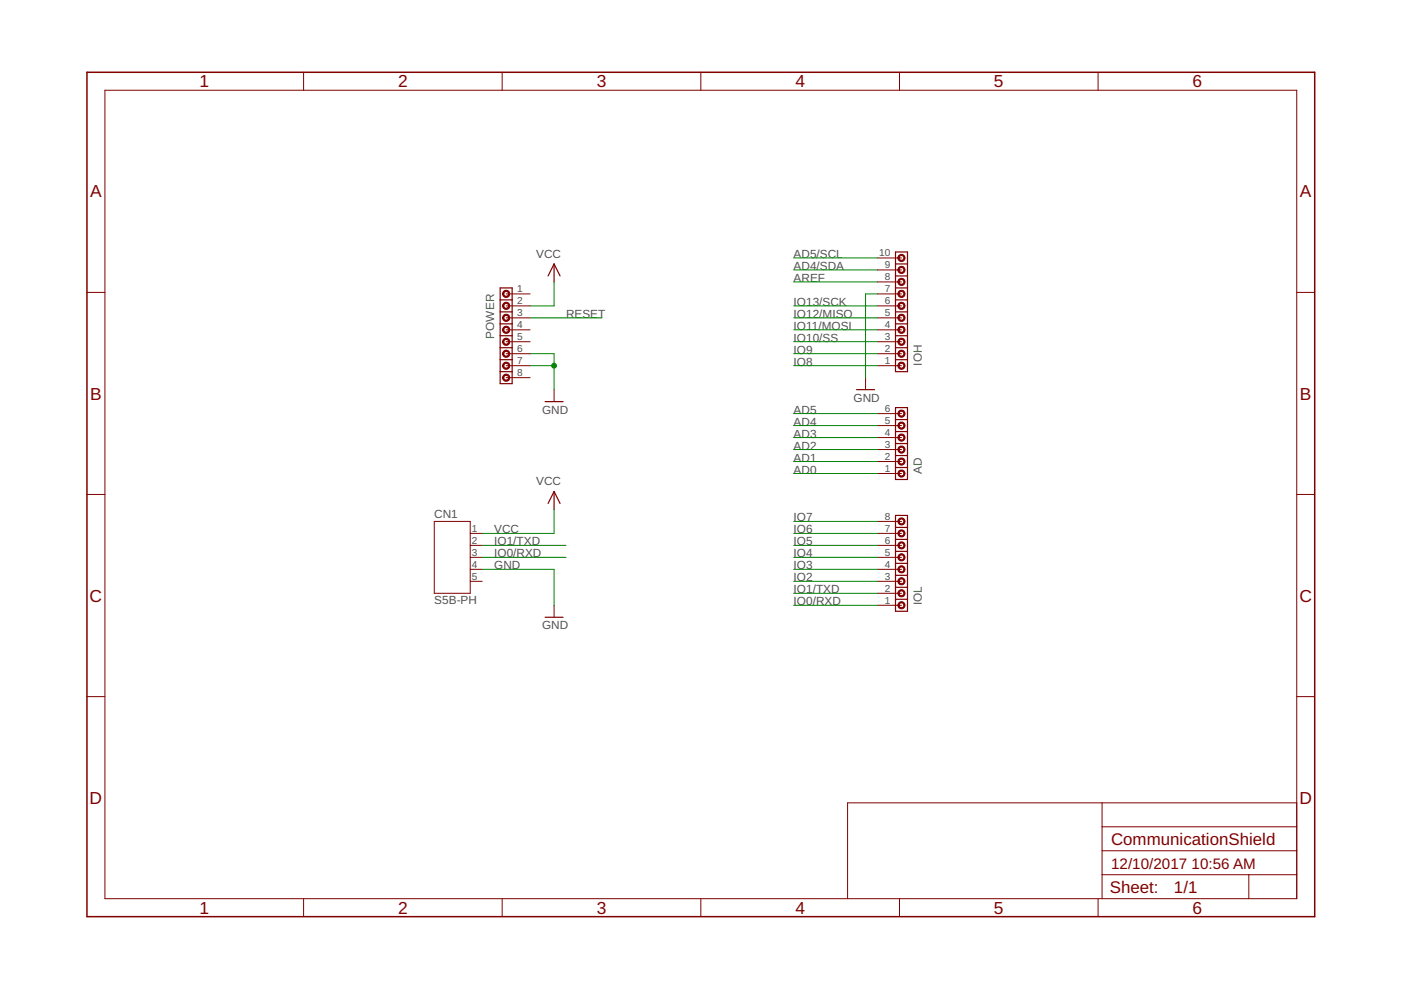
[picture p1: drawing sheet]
<?xml version="1.0" encoding="utf-8"?>
<!DOCTYPE eagle SYSTEM "eagle.dtd">
<!--
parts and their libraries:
jst: Copyright (C) 2016, Naoya Imai
-->
<eagle version="8.3.1">
<drawing>
<settings>
<setting alwaysvectorfont="no"/>
<setting keepoldvectorfont="yes"/>
<setting verticaltext="up"/>
</settings>
<grid distance="0.1" unitdist="inch" unit="inch" style="lines" multiple="1" display="no" altdistance="0.01" altunitdist="inch" altunit="inch"/>
<schematic>
<libraries>
<library name="frames">
<symbols>
<symbol name="A4L-LOC">
<wire x1="256.54" y1="3.81" x2="256.54" y2="8.89" width="0.1016" layer="94"/>
<wire x1="256.54" y1="8.89" x2="256.54" y2="13.97" width="0.1016" layer="94"/>
<wire x1="256.54" y1="13.97" x2="256.54" y2="19.05" width="0.1016" layer="94"/>
<wire x1="256.54" y1="19.05" x2="256.54" y2="24.13" width="0.1016" layer="94"/>
<wire x1="161.29" y1="3.81" x2="161.29" y2="24.13" width="0.1016" layer="94"/>
<wire x1="161.29" y1="24.13" x2="215.265" y2="24.13" width="0.1016" layer="94"/>
<wire x1="215.265" y1="24.13" x2="256.54" y2="24.13" width="0.1016" layer="94"/>
<wire x1="246.38" y1="3.81" x2="246.38" y2="8.89" width="0.1016" layer="94"/>
<wire x1="246.38" y1="8.89" x2="256.54" y2="8.89" width="0.1016" layer="94"/>
<wire x1="246.38" y1="8.89" x2="215.265" y2="8.89" width="0.1016" layer="94"/>
<wire x1="215.265" y1="8.89" x2="215.265" y2="3.81" width="0.1016" layer="94"/>
<wire x1="215.265" y1="8.89" x2="215.265" y2="13.97" width="0.1016" layer="94"/>
<wire x1="215.265" y1="13.97" x2="256.54" y2="13.97" width="0.1016" layer="94"/>
<wire x1="215.265" y1="13.97" x2="215.265" y2="19.05" width="0.1016" layer="94"/>
<wire x1="215.265" y1="19.05" x2="256.54" y2="19.05" width="0.1016" layer="94"/>
<wire x1="215.265" y1="19.05" x2="215.265" y2="24.13" width="0.1016" layer="94"/>
<text x="217.17" y="15.24" size="2.54" layer="94">&gt;DRAWING_NAME</text>
<text x="217.17" y="10.16" size="2.286" layer="94">&gt;LAST_DATE_TIME</text>
<text x="230.505" y="5.08" size="2.54" layer="94">&gt;SHEET</text>
<text x="216.916" y="4.953" size="2.54" layer="94">Sheet:</text>
<frame x1="0" y1="0" x2="260.35" y2="179.07" columns="6" rows="4" layer="94"/>
</symbol>
</symbols>
<devicesets>
<deviceset name="A4L-LOC" prefix="FRAME" uservalue="yes">
<gates>
<gate name="G$1" symbol="A4L-LOC" x="0" y="0"/>
</gates>
<devices>
<device name="">
<technologies>
<technology name=""/>
</technologies>
</device>
</devices>
</deviceset>
</devicesets>
</library>
<library name="supply">
<symbols>
<symbol name="GND">
<wire x1="-1.905" y1="0" x2="1.905" y2="0" width="0.254" layer="94"/>
<pin name="GND" x="0" y="2.54" visible="off" length="short" direction="sup" rot="R270"/>
<text x="-2.54" y="-2.54" size="1.778" layer="96">&gt;VALUE</text>
</symbol>
<symbol name="VCC">
<wire x1="0" y1="0" x2="0" y2="3.81" width="0.254" layer="94"/>
<wire x1="-1.27" y1="1.27" x2="0" y2="3.81" width="0.254" layer="94"/>
<wire x1="0" y1="3.81" x2="1.27" y2="1.27" width="0.254" layer="94"/>
<text x="-3.81" y="5.08" size="1.778" layer="96">&gt;VALUE</text>
<pin name="VCC" x="0" y="0" visible="off" length="point" direction="sup"/>
</symbol>
</symbols>
<devicesets>
<deviceset name="GND" prefix="GND">
<gates>
<gate name="1" symbol="GND" x="0" y="0"/>
</gates>
<devices>
<device name="">
<technologies>
<technology name=""/>
</technologies>
</device>
</devices>
</deviceset>
<deviceset name="VCC">
<gates>
<gate name="G$1" symbol="VCC" x="0" y="0"/>
</gates>
<devices>
<device name="">
<technologies>
<technology name=""/>
</technologies>
</device>
</devices>
</deviceset>
</devicesets>
</library>
<library name="misc">
<symbols>
<symbol name="PINHD-1X8">
<circle x="0" y="0" radius="0.635" width="0.254" layer="94"/>
<pin name="1" x="-5.08" y="0" visible="pad" length="middle" direction="pas"/>
<wire x1="-1.27" y1="1.27" x2="1.27" y2="1.27" width="0.254" layer="94"/>
<wire x1="1.27" y1="1.27" x2="1.27" y2="-1.27" width="0.254" layer="94"/>
<wire x1="-1.27" y1="1.27" x2="-1.27" y2="-1.27" width="0.254" layer="94"/>
<circle x="0" y="-2.54" radius="0.635" width="0.254" layer="94"/>
<pin name="2" x="-5.08" y="-2.54" visible="pad" length="middle" direction="pas"/>
<wire x1="-1.27" y1="-1.27" x2="1.27" y2="-1.27" width="0.254" layer="94"/>
<wire x1="1.27" y1="-1.27" x2="1.27" y2="-3.81" width="0.254" layer="94"/>
<wire x1="-1.27" y1="-1.27" x2="-1.27" y2="-3.81" width="0.254" layer="94"/>
<circle x="0" y="-5.08" radius="0.635" width="0.254" layer="94"/>
<pin name="3" x="-5.08" y="-5.08" visible="pad" length="middle" direction="pas"/>
<wire x1="-1.27" y1="-3.81" x2="1.27" y2="-3.81" width="0.254" layer="94"/>
<wire x1="1.27" y1="-3.81" x2="1.27" y2="-6.35" width="0.254" layer="94"/>
<wire x1="-1.27" y1="-3.81" x2="-1.27" y2="-6.35" width="0.254" layer="94"/>
<circle x="0" y="-7.62" radius="0.635" width="0.254" layer="94"/>
<pin name="4" x="-5.08" y="-7.62" visible="pad" length="middle" direction="pas"/>
<wire x1="-1.27" y1="-6.35" x2="1.27" y2="-6.35" width="0.254" layer="94"/>
<wire x1="1.27" y1="-6.35" x2="1.27" y2="-8.89" width="0.254" layer="94"/>
<wire x1="-1.27" y1="-6.35" x2="-1.27" y2="-8.89" width="0.254" layer="94"/>
<circle x="0" y="-10.16" radius="0.635" width="0.254" layer="94"/>
<pin name="5" x="-5.08" y="-10.16" visible="pad" length="middle" direction="pas"/>
<wire x1="-1.27" y1="-8.89" x2="1.27" y2="-8.89" width="0.254" layer="94"/>
<wire x1="1.27" y1="-8.89" x2="1.27" y2="-11.43" width="0.254" layer="94"/>
<wire x1="-1.27" y1="-8.89" x2="-1.27" y2="-11.43" width="0.254" layer="94"/>
<circle x="0" y="-12.7" radius="0.635" width="0.254" layer="94"/>
<pin name="6" x="-5.08" y="-12.7" visible="pad" length="middle" direction="pas"/>
<wire x1="-1.27" y1="-11.43" x2="1.27" y2="-11.43" width="0.254" layer="94"/>
<wire x1="1.27" y1="-11.43" x2="1.27" y2="-13.97" width="0.254" layer="94"/>
<wire x1="-1.27" y1="-11.43" x2="-1.27" y2="-13.97" width="0.254" layer="94"/>
<circle x="0" y="-15.24" radius="0.635" width="0.254" layer="94"/>
<pin name="7" x="-5.08" y="-15.24" visible="pad" length="middle" direction="pas"/>
<wire x1="-1.27" y1="-13.97" x2="1.27" y2="-13.97" width="0.254" layer="94"/>
<wire x1="1.27" y1="-13.97" x2="1.27" y2="-16.51" width="0.254" layer="94"/>
<wire x1="-1.27" y1="-13.97" x2="-1.27" y2="-16.51" width="0.254" layer="94"/>
<circle x="0" y="-17.78" radius="0.635" width="0.254" layer="94"/>
<pin name="8" x="-5.08" y="-17.78" visible="pad" length="middle" direction="pas"/>
<wire x1="-1.27" y1="-16.51" x2="1.27" y2="-16.51" width="0.254" layer="94"/>
<wire x1="1.27" y1="-16.51" x2="1.27" y2="-19.05" width="0.254" layer="94"/>
<wire x1="-1.27" y1="-16.51" x2="-1.27" y2="-19.05" width="0.254" layer="94"/>
<wire x1="-1.27" y1="-19.05" x2="1.27" y2="-19.05" width="0.254" layer="94"/>
<text x="2.54" y="0" size="1.778" layer="95" rot="R270">&gt;NAME</text>
</symbol>
<symbol name="PINHD-1X10">
<circle x="0" y="0" radius="0.635" width="0.254" layer="94"/>
<pin name="1" x="-5.08" y="0" visible="pad" length="middle" direction="pas"/>
<wire x1="-1.27" y1="1.27" x2="1.27" y2="1.27" width="0.254" layer="94"/>
<wire x1="1.27" y1="1.27" x2="1.27" y2="-1.27" width="0.254" layer="94"/>
<wire x1="-1.27" y1="1.27" x2="-1.27" y2="-1.27" width="0.254" layer="94"/>
<circle x="0" y="-2.54" radius="0.635" width="0.254" layer="94"/>
<pin name="2" x="-5.08" y="-2.54" visible="pad" length="middle" direction="pas"/>
<wire x1="-1.27" y1="-1.27" x2="1.27" y2="-1.27" width="0.254" layer="94"/>
<wire x1="1.27" y1="-1.27" x2="1.27" y2="-3.81" width="0.254" layer="94"/>
<wire x1="-1.27" y1="-1.27" x2="-1.27" y2="-3.81" width="0.254" layer="94"/>
<circle x="0" y="-5.08" radius="0.635" width="0.254" layer="94"/>
<pin name="3" x="-5.08" y="-5.08" visible="pad" length="middle" direction="pas"/>
<wire x1="-1.27" y1="-3.81" x2="1.27" y2="-3.81" width="0.254" layer="94"/>
<wire x1="1.27" y1="-3.81" x2="1.27" y2="-6.35" width="0.254" layer="94"/>
<wire x1="-1.27" y1="-3.81" x2="-1.27" y2="-6.35" width="0.254" layer="94"/>
<circle x="0" y="-7.62" radius="0.635" width="0.254" layer="94"/>
<pin name="4" x="-5.08" y="-7.62" visible="pad" length="middle" direction="pas"/>
<wire x1="-1.27" y1="-6.35" x2="1.27" y2="-6.35" width="0.254" layer="94"/>
<wire x1="1.27" y1="-6.35" x2="1.27" y2="-8.89" width="0.254" layer="94"/>
<wire x1="-1.27" y1="-6.35" x2="-1.27" y2="-8.89" width="0.254" layer="94"/>
<circle x="0" y="-10.16" radius="0.635" width="0.254" layer="94"/>
<pin name="5" x="-5.08" y="-10.16" visible="pad" length="middle" direction="pas"/>
<wire x1="-1.27" y1="-8.89" x2="1.27" y2="-8.89" width="0.254" layer="94"/>
<wire x1="1.27" y1="-8.89" x2="1.27" y2="-11.43" width="0.254" layer="94"/>
<wire x1="-1.27" y1="-8.89" x2="-1.27" y2="-11.43" width="0.254" layer="94"/>
<circle x="0" y="-12.7" radius="0.635" width="0.254" layer="94"/>
<pin name="6" x="-5.08" y="-12.7" visible="pad" length="middle" direction="pas"/>
<wire x1="-1.27" y1="-11.43" x2="1.27" y2="-11.43" width="0.254" layer="94"/>
<wire x1="1.27" y1="-11.43" x2="1.27" y2="-13.97" width="0.254" layer="94"/>
<wire x1="-1.27" y1="-11.43" x2="-1.27" y2="-13.97" width="0.254" layer="94"/>
<circle x="0" y="-15.24" radius="0.635" width="0.254" layer="94"/>
<pin name="7" x="-5.08" y="-15.24" visible="pad" length="middle" direction="pas"/>
<wire x1="-1.27" y1="-13.97" x2="1.27" y2="-13.97" width="0.254" layer="94"/>
<wire x1="1.27" y1="-13.97" x2="1.27" y2="-16.51" width="0.254" layer="94"/>
<wire x1="-1.27" y1="-13.97" x2="-1.27" y2="-16.51" width="0.254" layer="94"/>
<circle x="0" y="-17.78" radius="0.635" width="0.254" layer="94"/>
<pin name="8" x="-5.08" y="-17.78" visible="pad" length="middle" direction="pas"/>
<wire x1="-1.27" y1="-16.51" x2="1.27" y2="-16.51" width="0.254" layer="94"/>
<wire x1="1.27" y1="-16.51" x2="1.27" y2="-19.05" width="0.254" layer="94"/>
<wire x1="1.27" y1="-19.05" x2="1.27" y2="-21.59" width="0.254" layer="94"/>
<wire x1="1.27" y1="-21.59" x2="1.27" y2="-24.13" width="0.254" layer="94"/>
<wire x1="-1.27" y1="-16.51" x2="-1.27" y2="-19.05" width="0.254" layer="94"/>
<wire x1="-1.27" y1="-19.05" x2="-1.27" y2="-21.59" width="0.254" layer="94"/>
<wire x1="-1.27" y1="-21.59" x2="-1.27" y2="-24.13" width="0.254" layer="94"/>
<text x="2.54" y="0" size="1.778" layer="95" rot="R270">&gt;NAME</text>
<pin name="9" x="-5.08" y="-20.32" visible="pad" length="middle" direction="pas"/>
<pin name="10" x="-5.08" y="-22.86" visible="pad" length="middle" direction="pas"/>
<circle x="0" y="-20.32" radius="0.635" width="0.254" layer="94"/>
<circle x="0" y="-22.86" radius="0.635" width="0.254" layer="94"/>
<wire x1="-1.27" y1="-19.05" x2="1.27" y2="-19.05" width="0.254" layer="94"/>
<wire x1="-1.27" y1="-21.59" x2="1.27" y2="-21.59" width="0.254" layer="94"/>
<wire x1="-1.27" y1="-24.13" x2="1.27" y2="-24.13" width="0.254" layer="94"/>
</symbol>
<symbol name="PINHD-1X6">
<circle x="0" y="0" radius="0.635" width="0.254" layer="94"/>
<pin name="1" x="-5.08" y="0" visible="pad" length="middle" direction="pas"/>
<wire x1="-1.27" y1="1.27" x2="1.27" y2="1.27" width="0.254" layer="94"/>
<wire x1="1.27" y1="1.27" x2="1.27" y2="-1.27" width="0.254" layer="94"/>
<wire x1="-1.27" y1="1.27" x2="-1.27" y2="-1.27" width="0.254" layer="94"/>
<circle x="0" y="-2.54" radius="0.635" width="0.254" layer="94"/>
<pin name="2" x="-5.08" y="-2.54" visible="pad" length="middle" direction="pas"/>
<wire x1="-1.27" y1="-1.27" x2="1.27" y2="-1.27" width="0.254" layer="94"/>
<wire x1="1.27" y1="-1.27" x2="1.27" y2="-3.81" width="0.254" layer="94"/>
<wire x1="-1.27" y1="-1.27" x2="-1.27" y2="-3.81" width="0.254" layer="94"/>
<circle x="0" y="-5.08" radius="0.635" width="0.254" layer="94"/>
<pin name="3" x="-5.08" y="-5.08" visible="pad" length="middle" direction="pas"/>
<wire x1="-1.27" y1="-3.81" x2="1.27" y2="-3.81" width="0.254" layer="94"/>
<wire x1="1.27" y1="-3.81" x2="1.27" y2="-6.35" width="0.254" layer="94"/>
<wire x1="-1.27" y1="-3.81" x2="-1.27" y2="-6.35" width="0.254" layer="94"/>
<circle x="0" y="-7.62" radius="0.635" width="0.254" layer="94"/>
<pin name="4" x="-5.08" y="-7.62" visible="pad" length="middle" direction="pas"/>
<wire x1="-1.27" y1="-6.35" x2="1.27" y2="-6.35" width="0.254" layer="94"/>
<wire x1="1.27" y1="-6.35" x2="1.27" y2="-8.89" width="0.254" layer="94"/>
<wire x1="-1.27" y1="-6.35" x2="-1.27" y2="-8.89" width="0.254" layer="94"/>
<circle x="0" y="-10.16" radius="0.635" width="0.254" layer="94"/>
<pin name="5" x="-5.08" y="-10.16" visible="pad" length="middle" direction="pas"/>
<wire x1="-1.27" y1="-8.89" x2="1.27" y2="-8.89" width="0.254" layer="94"/>
<wire x1="1.27" y1="-8.89" x2="1.27" y2="-11.43" width="0.254" layer="94"/>
<wire x1="-1.27" y1="-8.89" x2="-1.27" y2="-11.43" width="0.254" layer="94"/>
<circle x="0" y="-12.7" radius="0.635" width="0.254" layer="94"/>
<pin name="6" x="-5.08" y="-12.7" visible="pad" length="middle" direction="pas"/>
<wire x1="-1.27" y1="-11.43" x2="1.27" y2="-11.43" width="0.254" layer="94"/>
<wire x1="1.27" y1="-11.43" x2="1.27" y2="-13.97" width="0.254" layer="94"/>
<wire x1="-1.27" y1="-11.43" x2="-1.27" y2="-13.97" width="0.254" layer="94"/>
<wire x1="-1.27" y1="-13.97" x2="1.27" y2="-13.97" width="0.254" layer="94"/>
<text x="2.54" y="0" size="1.778" layer="95" rot="R270">&gt;NAME</text>
</symbol>
</symbols>
<devicesets>
<deviceset name="PINHD-1X8" prefix="JP">
<gates>
<gate name="G$1" symbol="PINHD-1X8" x="0" y="0"/>
</gates>
<devices>
<device name="" package="PINHD-1X8">
<connects>
<connect gate="G$1" pin="1" pad="1"/>
<connect gate="G$1" pin="2" pad="2"/>
<connect gate="G$1" pin="3" pad="3"/>
<connect gate="G$1" pin="4" pad="4"/>
<connect gate="G$1" pin="5" pad="5"/>
<connect gate="G$1" pin="6" pad="6"/>
<connect gate="G$1" pin="7" pad="7"/>
<connect gate="G$1" pin="8" pad="8"/>
</connects>
<technologies>
<technology name=""/>
</technologies>
</device>
</devices>
</deviceset>
<deviceset name="PINHD-1X10" prefix="JP">
<gates>
<gate name="G$1" symbol="PINHD-1X10" x="0" y="0"/>
</gates>
<devices>
<device name="" package="PINHD-1X10">
<connects>
<connect gate="G$1" pin="1" pad="1"/>
<connect gate="G$1" pin="10" pad="10"/>
<connect gate="G$1" pin="2" pad="2"/>
<connect gate="G$1" pin="3" pad="3"/>
<connect gate="G$1" pin="4" pad="4"/>
<connect gate="G$1" pin="5" pad="5"/>
<connect gate="G$1" pin="6" pad="6"/>
<connect gate="G$1" pin="7" pad="7"/>
<connect gate="G$1" pin="8" pad="8"/>
<connect gate="G$1" pin="9" pad="9"/>
</connects>
<technologies>
<technology name=""/>
</technologies>
</device>
</devices>
</deviceset>
<deviceset name="PINHD-1X6" prefix="JP">
<gates>
<gate name="G$1" symbol="PINHD-1X6" x="0" y="0"/>
</gates>
<devices>
<device name="" package="PINHD-1X6">
<connects>
<connect gate="G$1" pin="1" pad="1"/>
<connect gate="G$1" pin="2" pad="2"/>
<connect gate="G$1" pin="3" pad="3"/>
<connect gate="G$1" pin="4" pad="4"/>
<connect gate="G$1" pin="5" pad="5"/>
<connect gate="G$1" pin="6" pad="6"/>
</connects>
<technologies>
<technology name=""/>
</technologies>
</device>
</devices>
</deviceset>
</devicesets>
</library>
<library name="jst">
<symbols>
<symbol name="CON05">
<wire x1="-2.54" y1="5.08" x2="-2.54" y2="-10.16" width="0.1524" layer="94"/>
<wire x1="-2.54" y1="-10.16" x2="5.08" y2="-10.16" width="0.1524" layer="94"/>
<wire x1="5.08" y1="-10.16" x2="5.08" y2="5.08" width="0.1524" layer="94"/>
<wire x1="5.08" y1="5.08" x2="-2.54" y2="5.08" width="0.1524" layer="94"/>
<text x="-2.54" y="5.842" size="1.778" layer="95">&gt;NAME</text>
<text x="-2.54" y="-12.446" size="1.778" layer="96">&gt;VALUE</text>
<pin name="3" x="7.62" y="-2.54" visible="pad" length="short" direction="pas" rot="R180"/>
<pin name="2" x="7.62" y="0" visible="pad" length="short" direction="pas" rot="R180"/>
<pin name="1" x="7.62" y="2.54" visible="pad" length="short" direction="pas" rot="R180"/>
<pin name="4" x="7.62" y="-5.08" visible="pad" length="short" direction="pas" rot="R180"/>
<pin name="5" x="7.62" y="-7.62" visible="pad" length="short" direction="pas" rot="R180"/>
</symbol>
</symbols>
<devicesets>
<deviceset name="S5B-PH" prefix="CN">
<gates>
<gate name="G$1" symbol="CON05" x="0" y="2.54"/>
</gates>
<devices>
<device name="" package="S5B-PH">
<connects>
<connect gate="G$1" pin="1" pad="1"/>
<connect gate="G$1" pin="2" pad="2"/>
<connect gate="G$1" pin="3" pad="3"/>
<connect gate="G$1" pin="4" pad="4"/>
<connect gate="G$1" pin="5" pad="5"/>
</connects>
<technologies>
<technology name=""/>
</technologies>
</device>
</devices>
</deviceset>
</devicesets>
</library>
</libraries>
<attributes>
</attributes>
<variantdefs>
</variantdefs>
<classes>
<class number="0" name="default" width="0" drill="0">
</class>
</classes>
<parts>
<part name="FRAME1" library="frames" deviceset="A4L-LOC" device=""/>
<part name="U$2" library="supply" deviceset="VCC" device=""/>
<part name="GND18" library="supply" deviceset="GND" device=""/>
<part name="CN1" library="jst" deviceset="S5B-PH" device=""/>
<part name="POWER" library="misc" deviceset="PINHD-1X8" device=""/>
<part name="IOH" library="misc" deviceset="PINHD-1X10" device=""/>
<part name="AD" library="misc" deviceset="PINHD-1X6" device=""/>
<part name="IOL" library="misc" deviceset="PINHD-1X8" device=""/>
<part name="GND2" library="supply" deviceset="GND" device=""/>
<part name="GND4" library="supply" deviceset="GND" device=""/>
<part name="U$1" library="supply" deviceset="VCC" device=""/>
</parts>
<sheets>
<sheet>
<plain>
</plain>
<instances>
<instance part="FRAME1" gate="G$1" x="0" y="0"/>
<instance part="U$2" gate="G$1" x="99.06" y="86.36"/>
<instance part="GND18" gate="1" x="99.06" y="63.5"/>
<instance part="CN1" gate="G$1" x="76.2" y="78.74"/>
<instance part="POWER" gate="G$1" x="88.9" y="132.08" rot="MR0"/>
<instance part="IOH" gate="G$1" x="172.72" y="116.84" rot="MR180"/>
<instance part="AD" gate="G$1" x="172.72" y="93.98" rot="MR180"/>
<instance part="IOL" gate="G$1" x="172.72" y="66.04" rot="MR180"/>
<instance part="GND2" gate="1" x="165.1" y="111.76"/>
<instance part="GND4" gate="1" x="99.06" y="109.22"/>
<instance part="U$1" gate="G$1" x="99.06" y="134.62"/>
</instances>
<busses>
</busses>
<nets>
<net name="GND" class="0">
<segment>
<pinref part="GND18" gate="1" pin="GND"/>
<wire x1="99.06" y1="73.66" x2="99.06" y2="66.04" width="0.1524" layer="91"/>
<pinref part="CN1" gate="G$1" pin="4"/>
<wire x1="83.82" y1="73.66" x2="99.06" y2="73.66" width="0.1524" layer="91"/>
<label x="86.36" y="73.66" size="1.778" layer="95"/>
</segment>
<segment>
<pinref part="IOH" gate="G$1" pin="7"/>
<pinref part="GND2" gate="1" pin="GND"/>
<wire x1="167.64" y1="132.08" x2="165.1" y2="132.08" width="0.1524" layer="91"/>
<wire x1="165.1" y1="132.08" x2="165.1" y2="114.3" width="0.1524" layer="91"/>
</segment>
<segment>
<pinref part="POWER" gate="G$1" pin="7"/>
<pinref part="GND4" gate="1" pin="GND"/>
<wire x1="93.98" y1="116.84" x2="99.06" y2="116.84" width="0.1524" layer="91"/>
<wire x1="99.06" y1="116.84" x2="99.06" y2="111.76" width="0.1524" layer="91"/>
<pinref part="POWER" gate="G$1" pin="6"/>
<wire x1="93.98" y1="119.38" x2="99.06" y2="119.38" width="0.1524" layer="91"/>
<wire x1="99.06" y1="119.38" x2="99.06" y2="116.84" width="0.1524" layer="91"/>
<junction x="99.06" y="116.84"/>
</segment>
</net>
<net name="IO11/MOSI" class="0">
<segment>
<pinref part="IOH" gate="G$1" pin="4"/>
<wire x1="167.64" y1="124.46" x2="149.86" y2="124.46" width="0.1524" layer="91"/>
<label x="149.86" y="124.46" size="1.778" layer="95"/>
</segment>
</net>
<net name="IO13/SCK" class="0">
<segment>
<pinref part="IOH" gate="G$1" pin="6"/>
<wire x1="167.64" y1="129.54" x2="149.86" y2="129.54" width="0.1524" layer="91"/>
<label x="149.86" y="129.54" size="1.778" layer="95"/>
</segment>
</net>
<net name="IO12/MISO" class="0">
<segment>
<pinref part="IOH" gate="G$1" pin="5"/>
<wire x1="167.64" y1="127" x2="149.86" y2="127" width="0.1524" layer="91"/>
<label x="149.86" y="127" size="1.778" layer="95"/>
</segment>
</net>
<net name="IO1/TXD" class="0">
<segment>
<pinref part="CN1" gate="G$1" pin="2"/>
<wire x1="83.82" y1="78.74" x2="101.6" y2="78.74" width="0.1524" layer="91"/>
<label x="86.36" y="78.74" size="1.778" layer="95"/>
</segment>
<segment>
<pinref part="IOL" gate="G$1" pin="2"/>
<wire x1="167.64" y1="68.58" x2="149.86" y2="68.58" width="0.1524" layer="91"/>
<label x="149.86" y="68.58" size="1.778" layer="95"/>
</segment>
</net>
<net name="AD2" class="0">
<segment>
<pinref part="AD" gate="G$1" pin="3"/>
<wire x1="167.64" y1="99.06" x2="149.86" y2="99.06" width="0.1524" layer="91"/>
<label x="149.86" y="99.06" size="1.778" layer="95"/>
</segment>
</net>
<net name="AD3" class="0">
<segment>
<pinref part="AD" gate="G$1" pin="4"/>
<wire x1="167.64" y1="101.6" x2="149.86" y2="101.6" width="0.1524" layer="91"/>
<label x="149.86" y="101.6" size="1.778" layer="95"/>
</segment>
</net>
<net name="AD4/SDA" class="0">
<segment>
<pinref part="IOH" gate="G$1" pin="9"/>
<wire x1="167.64" y1="137.16" x2="149.86" y2="137.16" width="0.1524" layer="91"/>
<label x="149.86" y="137.16" size="1.778" layer="95"/>
</segment>
</net>
<net name="AD1" class="0">
<segment>
<pinref part="AD" gate="G$1" pin="2"/>
<wire x1="167.64" y1="96.52" x2="149.86" y2="96.52" width="0.1524" layer="91"/>
<label x="149.86" y="96.52" size="1.778" layer="95"/>
</segment>
</net>
<net name="AD0" class="0">
<segment>
<pinref part="AD" gate="G$1" pin="1"/>
<wire x1="167.64" y1="93.98" x2="149.86" y2="93.98" width="0.1524" layer="91"/>
<label x="149.86" y="93.98" size="1.778" layer="95"/>
</segment>
</net>
<net name="AREF" class="0">
<segment>
<pinref part="IOH" gate="G$1" pin="8"/>
<wire x1="167.64" y1="134.62" x2="149.86" y2="134.62" width="0.1524" layer="91"/>
<label x="149.86" y="134.62" size="1.778" layer="95"/>
</segment>
</net>
<net name="IO10/SS" class="0">
<segment>
<pinref part="IOH" gate="G$1" pin="3"/>
<wire x1="167.64" y1="121.92" x2="149.86" y2="121.92" width="0.1524" layer="91"/>
<label x="149.86" y="121.92" size="1.778" layer="95"/>
</segment>
</net>
<net name="IO9" class="0">
<segment>
<pinref part="IOH" gate="G$1" pin="2"/>
<wire x1="167.64" y1="119.38" x2="149.86" y2="119.38" width="0.1524" layer="91"/>
<label x="149.86" y="119.38" size="1.778" layer="95"/>
</segment>
</net>
<net name="IO8" class="0">
<segment>
<pinref part="IOH" gate="G$1" pin="1"/>
<wire x1="167.64" y1="116.84" x2="149.86" y2="116.84" width="0.1524" layer="91"/>
<label x="149.86" y="116.84" size="1.778" layer="95"/>
</segment>
</net>
<net name="IO7" class="0">
<segment>
<pinref part="IOL" gate="G$1" pin="8"/>
<wire x1="167.64" y1="83.82" x2="149.86" y2="83.82" width="0.1524" layer="91"/>
<label x="149.86" y="83.82" size="1.778" layer="95"/>
</segment>
</net>
<net name="IO6" class="0">
<segment>
<pinref part="IOL" gate="G$1" pin="7"/>
<wire x1="167.64" y1="81.28" x2="149.86" y2="81.28" width="0.1524" layer="91"/>
<label x="149.86" y="81.28" size="1.778" layer="95"/>
</segment>
</net>
<net name="IO5" class="0">
<segment>
<pinref part="IOL" gate="G$1" pin="6"/>
<wire x1="167.64" y1="78.74" x2="149.86" y2="78.74" width="0.1524" layer="91"/>
<label x="149.86" y="78.74" size="1.778" layer="95"/>
</segment>
</net>
<net name="IO0/RXD" class="0">
<segment>
<pinref part="CN1" gate="G$1" pin="3"/>
<wire x1="83.82" y1="76.2" x2="101.6" y2="76.2" width="0.1524" layer="91"/>
<label x="86.36" y="76.2" size="1.778" layer="95"/>
</segment>
<segment>
<pinref part="IOL" gate="G$1" pin="1"/>
<wire x1="167.64" y1="66.04" x2="149.86" y2="66.04" width="0.1524" layer="91"/>
<label x="149.86" y="66.04" size="1.778" layer="95"/>
</segment>
</net>
<net name="RESET" class="0">
<segment>
<pinref part="POWER" gate="G$1" pin="3"/>
<wire x1="93.98" y1="127" x2="109.22" y2="127" width="0.1524" layer="91"/>
<label x="101.6" y="127" size="1.778" layer="95"/>
</segment>
</net>
<net name="AD5/SCL" class="0">
<segment>
<pinref part="IOH" gate="G$1" pin="10"/>
<wire x1="167.64" y1="139.7" x2="149.86" y2="139.7" width="0.1524" layer="91"/>
<label x="149.86" y="139.7" size="1.778" layer="95"/>
</segment>
</net>
<net name="IO2" class="0">
<segment>
<pinref part="IOL" gate="G$1" pin="3"/>
<wire x1="167.64" y1="71.12" x2="149.86" y2="71.12" width="0.1524" layer="91"/>
<label x="149.86" y="71.12" size="1.778" layer="95"/>
</segment>
</net>
<net name="IO3" class="0">
<segment>
<pinref part="IOL" gate="G$1" pin="4"/>
<wire x1="167.64" y1="73.66" x2="149.86" y2="73.66" width="0.1524" layer="91"/>
<label x="149.86" y="73.66" size="1.778" layer="95"/>
</segment>
</net>
<net name="IO4" class="0">
<segment>
<pinref part="IOL" gate="G$1" pin="5"/>
<wire x1="167.64" y1="76.2" x2="149.86" y2="76.2" width="0.1524" layer="91"/>
<label x="149.86" y="76.2" size="1.778" layer="95"/>
</segment>
</net>
<net name="VCC" class="0">
<segment>
<pinref part="U$2" gate="G$1" pin="VCC"/>
<wire x1="99.06" y1="86.36" x2="99.06" y2="81.28" width="0.1524" layer="91"/>
<pinref part="CN1" gate="G$1" pin="1"/>
<wire x1="83.82" y1="81.28" x2="99.06" y2="81.28" width="0.1524" layer="91"/>
<label x="86.36" y="81.28" size="1.778" layer="95"/>
</segment>
<segment>
<pinref part="U$1" gate="G$1" pin="VCC"/>
<pinref part="POWER" gate="G$1" pin="2"/>
<wire x1="99.06" y1="129.54" x2="93.98" y2="129.54" width="0.1524" layer="91"/>
<wire x1="99.06" y1="134.62" x2="99.06" y2="129.54" width="0.1524" layer="91"/>
</segment>
</net>
<net name="AD5" class="0">
<segment>
<pinref part="AD" gate="G$1" pin="6"/>
<wire x1="167.64" y1="106.68" x2="149.86" y2="106.68" width="0.1524" layer="91"/>
<label x="149.86" y="106.68" size="1.778" layer="95"/>
</segment>
</net>
<net name="AD4" class="0">
<segment>
<pinref part="AD" gate="G$1" pin="5"/>
<wire x1="167.64" y1="104.14" x2="149.86" y2="104.14" width="0.1524" layer="91"/>
<label x="149.86" y="104.14" size="1.778" layer="95"/>
</segment>
</net>
</nets>
</sheet>
</sheets>
</schematic>
</drawing>
</eagle>
